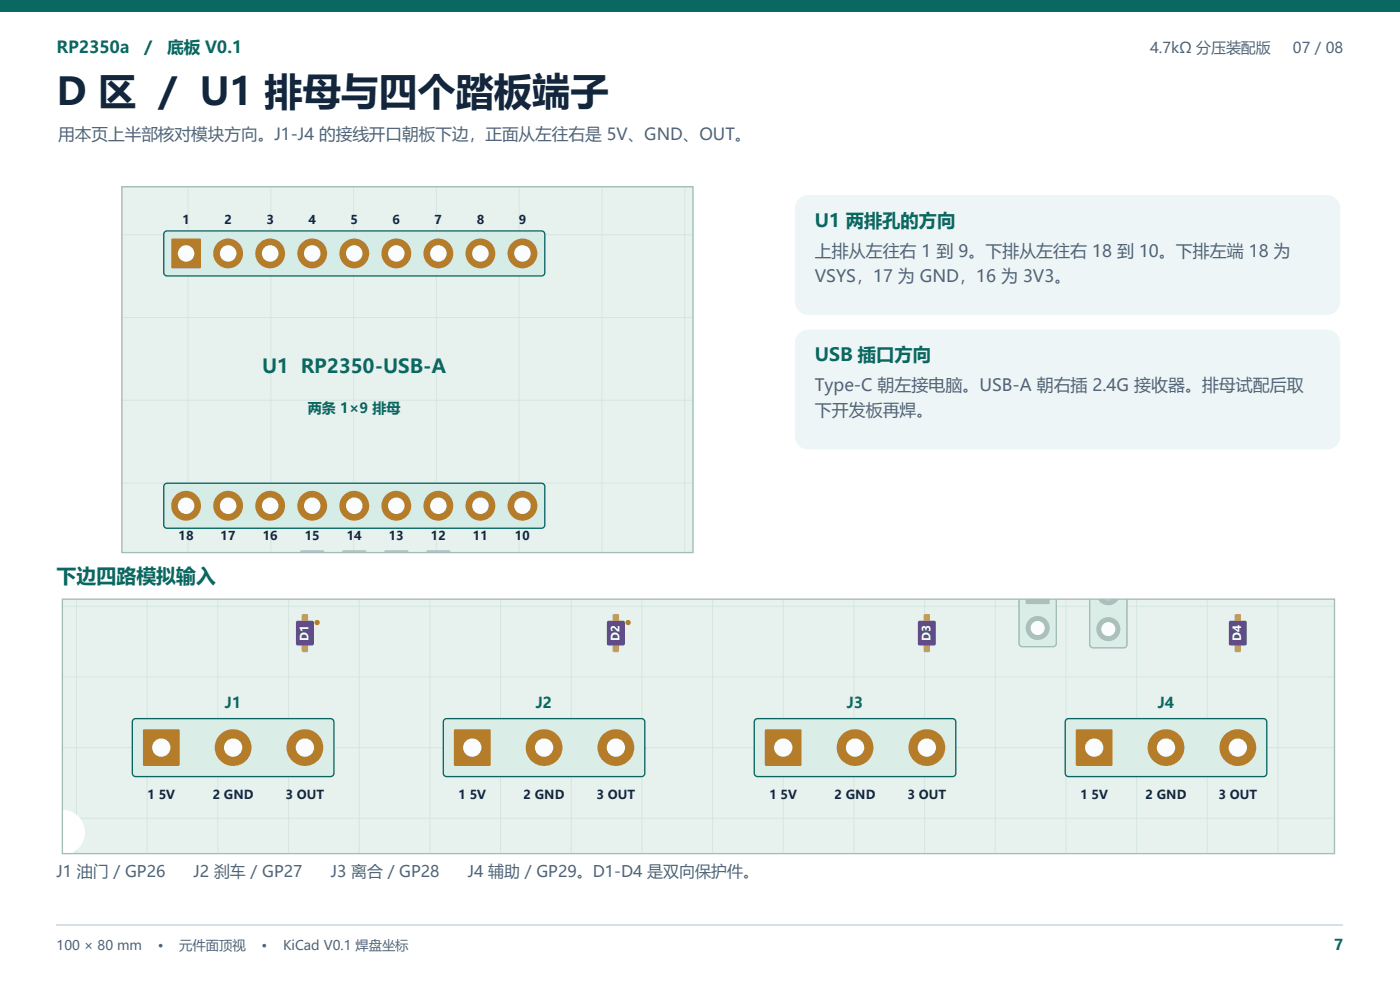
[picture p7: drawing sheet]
<svg xmlns="http://www.w3.org/2000/svg" width="297mm" height="210mm" viewBox="0 0 297 210" stroke-linecap="round" stroke-linejoin="round" font-family="sans-serif">
<path d="M0 0h297v2.5h-297z" fill-rule="evenodd" fill="#096861"/>
<path d="M12 196.1h273" fill="none" stroke="#d4dfe6" stroke-width=".25"/>
<path d="M25.8 39.6h121.3v77.7h-121.3z" fill-rule="evenodd" fill="#e7f1ed" stroke="#698d85" stroke-width=".28"/>
<path d="M39.9 39.6v77.7M57.5 39.6v77.7M75 39.6v77.7M92.6 39.6v77.7M110.1 39.6v77.7M127.7 39.6v77.7M145.3 39.6v77.7M25.8 49.8h121.3M25.8 67.4h121.3M25.8 84.9h121.3M25.8 102.5h121.3" fill="none" stroke="#d6e6e0" stroke-width=".21"/>
<g fill="#b4c5bf">
<path d="M90.5 116.8l.2-.1h4.6l.2 .1v.5h-5z" fill-rule="evenodd"/>
<path d="M81.6 116.8l.2-.1h4.5l.3 .1v.5h-5.1z" fill-rule="evenodd"/>
<path d="M72.7 116.8l.2-.1h4.5l.3 .1v.5h-5.1z" fill-rule="evenodd"/>
<path d="M63.7 116.8l.3-.1h4.5l.2 .1 .1 .5h-5.1z" fill-rule="evenodd"/>
</g>
<g fill="#d6ece6" stroke="#0a645f" stroke-width=".28">
<path d="M34.9 49.2l.5-.2h79.5a.71 .71 0 0 1 .7 .7v8.1a.71 .71 0 0 1-.7 .7h-79.5a.71 .71 0 0 1-.7-.7v-8.1z" fill-rule="evenodd"/>
<path d="M34.9 102.7l.5-.2h79.5a.71 .71 0 0 1 .7 .7v8.2a.71 .71 0 0 1-.7 .7h-79.5a.71 .71 0 0 1-.7-.7v-8.2z" fill-rule="evenodd"/>
</g>
<path d="M36.4 50.7l.2-.1h5.9l.1 .3v5.9l-.2 .1h-5.9l-.2-.3z" fill-rule="evenodd" fill="#b57c2a"/>
<circle cx="39.5" cy="53.8" r="1.76" fill="#fafcfd"/>
<circle cx="48.4" cy="53.8" r="3.2" fill="#b57c2a"/>
<circle cx="48.4" cy="53.8" r="1.76" fill="#fafcfd"/>
<circle cx="57.3" cy="53.8" r="3.2" fill="#b57c2a"/>
<circle cx="57.3" cy="53.8" r="1.76" fill="#fafcfd"/>
<circle cx="66.2" cy="53.8" r="3.2" fill="#b57c2a"/>
<circle cx="66.2" cy="53.8" r="1.76" fill="#fafcfd"/>
<circle cx="75.2" cy="53.8" r="3.2" fill="#b57c2a"/>
<circle cx="75.2" cy="53.8" r="1.76" fill="#fafcfd"/>
<circle cx="84.1" cy="53.8" r="3.2" fill="#b57c2a"/>
<circle cx="84.1" cy="53.8" r="1.76" fill="#fafcfd"/>
<circle cx="93" cy="53.8" r="3.2" fill="#b57c2a"/>
<circle cx="93" cy="53.8" r="1.76" fill="#fafcfd"/>
<circle cx="101.9" cy="53.8" r="3.2" fill="#b57c2a"/>
<circle cx="101.9" cy="53.8" r="1.76" fill="#fafcfd"/>
<circle cx="110.8" cy="53.8" r="3.2" fill="#b57c2a"/>
<circle cx="110.8" cy="53.8" r="1.76" fill="#fafcfd"/>
<circle cx="110.8" cy="107.3" r="3.2" fill="#b57c2a"/>
<circle cx="110.8" cy="107.3" r="1.76" fill="#fafcfd"/>
<circle cx="101.9" cy="107.3" r="3.2" fill="#b57c2a"/>
<circle cx="101.9" cy="107.3" r="1.76" fill="#fafcfd"/>
<circle cx="93" cy="107.3" r="3.2" fill="#b57c2a"/>
<circle cx="93" cy="107.3" r="1.76" fill="#fafcfd"/>
<circle cx="84.1" cy="107.3" r="3.2" fill="#b57c2a"/>
<circle cx="84.1" cy="107.3" r="1.76" fill="#fafcfd"/>
<circle cx="75.2" cy="107.3" r="3.2" fill="#b57c2a"/>
<circle cx="75.2" cy="107.3" r="1.76" fill="#fafcfd"/>
<circle cx="66.2" cy="107.3" r="3.2" fill="#b57c2a"/>
<circle cx="66.2" cy="107.3" r="1.76" fill="#fafcfd"/>
<circle cx="57.3" cy="107.3" r="3.2" fill="#b57c2a"/>
<circle cx="57.3" cy="107.3" r="1.76" fill="#fafcfd"/>
<circle cx="48.4" cy="107.3" r="3.2" fill="#b57c2a"/>
<circle cx="48.4" cy="107.3" r="1.76" fill="#fafcfd"/>
<circle cx="39.5" cy="107.3" r="3.2" fill="#b57c2a"/>
<circle cx="39.5" cy="107.3" r="1.76" fill="#fafcfd"/>
<path d="M25.9 39.6h121.1v77.6h-121.1z" fill="none" stroke="#a3beb7" stroke-width=".28"/>
<g fill="#eef5f6">
<path d="M169.2 42.4a2.82 2.82 0 0 1 2.2-1h110.1a2.82 2.82 0 0 1 2.8 2.8v19.7a2.82 2.82 0 0 1-2.8 2.9h-110.1a2.82 2.82 0 0 1-2.8-2.9v-19.7l.1-.7z" fill-rule="evenodd"/>
<path d="M169.2 71a2.82 2.82 0 0 1 2.2-1.1h110.1a2.82 2.82 0 0 1 2.8 2.9v19.7a2.82 2.82 0 0 1-2.8 2.8h-110.1a2.82 2.82 0 0 1-2.8-2.8v-19.7l.1-.7z" fill-rule="evenodd"/>
</g>
<path d="M13.2 127h270v54.1h-270z" fill-rule="evenodd" fill="#e7f1ed" stroke="#698d85" stroke-width=".28"/>
<g fill="none" stroke="#d6e6e0" stroke-width=".21">
<path d="M13.2 128.6h270M16.2 127v54.1M31.2 127v54.1M46.2 127v54.1M61.2 127v54.1M76.2 127v54.1M91.2 127v54.1M106.2 127v54.1M121.2 127v54.1M136.2 127v54.1M151.2 127v54.1M166.2 127v54.1"/>
<path d="M181.2 127v54.1M196.1 127v54.1M211.1 127v54.1M226.1 127v54.1M241.1 127v54.1M256.1 127v54.1M271.1 127v54.1M13.2 143.6h270M13.2 158.6h270M13.2 173.6h270"/>
</g>
<path d="M13.2 171.8a4.8 4.8 0 0 1 4.8 3.9 4.8 4.8 0 0 1-3.1 5.4h-1.7z" fill-rule="evenodd" fill="#fff"/>
<path d="M28.3 152.6l.5-.2h41.3a.71 .71 0 0 1 .7 .7v10.9a.71 .71 0 0 1-.7 .7h-41.3a.71 .71 0 0 1-.7-.7v-10.9z" fill-rule="evenodd" fill="#daeee7" stroke="#0a645f" stroke-width=".28"/>
<path d="M30.5 154.7h7.3l.3 .1v7.4l-.1 .2-7.4 .1-.2-.2-.1-7.3z" fill-rule="evenodd" fill="#b57c2a"/>
<circle cx="34.2" cy="158.6" r="1.95" fill="#fafcfd"/>
<circle cx="49.5" cy="158.6" r="3.9" fill="#b57c2a"/>
<circle cx="49.5" cy="158.6" r="1.95" fill="#fafcfd"/>
<circle cx="64.7" cy="158.6" r="3.9" fill="#b57c2a"/>
<circle cx="64.7" cy="158.6" r="1.95" fill="#fafcfd"/>
<path d="M94.2 152.6l.5-.2h41.4a.71 .71 0 0 1 .7 .7v10.9a.71 .71 0 0 1-.7 .7h-41.4a.71 .71 0 0 1-.7-.7v-10.9z" fill-rule="evenodd" fill="#daeee7" stroke="#0a645f" stroke-width=".28"/>
<path d="M96.4 154.7h7.4l.2 .1 .1 7.4-.2 .2-7.3 .1-.3-.2v-7.3z" fill-rule="evenodd" fill="#b57c2a"/>
<circle cx="100.2" cy="158.6" r="1.95" fill="#fafcfd"/>
<circle cx="115.4" cy="158.6" r="3.9" fill="#b57c2a"/>
<circle cx="115.4" cy="158.6" r="1.95" fill="#fafcfd"/>
<circle cx="130.7" cy="158.6" r="3.9" fill="#b57c2a"/>
<circle cx="130.7" cy="158.6" r="1.95" fill="#fafcfd"/>
<path d="M160.2 152.6l.5-.2h41.4a.71 .71 0 0 1 .7 .7v10.9a.71 .71 0 0 1-.7 .7h-41.4a.71 .71 0 0 1-.7-.7v-10.9z" fill-rule="evenodd" fill="#daeee7" stroke="#0a645f" stroke-width=".28"/>
<path d="M162.4 154.7h7.4l.2 .1 .1 7.4-.2 .2-7.4 .1-.2-.2v-7.3z" fill-rule="evenodd" fill="#b57c2a"/>
<circle cx="166.2" cy="158.6" r="1.95" fill="#fafcfd"/>
<circle cx="181.4" cy="158.6" r="3.9" fill="#b57c2a"/>
<circle cx="181.4" cy="158.6" r="1.95" fill="#fafcfd"/>
<circle cx="196.6" cy="158.6" r="3.9" fill="#b57c2a"/>
<circle cx="196.6" cy="158.6" r="1.95" fill="#fafcfd"/>
<path d="M231.2 127h7.9v9.7a.71 .71 0 0 1-.7 .7h-6.5a.71 .71 0 0 1-.7-.7z" fill-rule="evenodd" fill="#daeee7" stroke="#a1b6b1" stroke-width=".28"/>
<path d="M232.6 127h5.1h-.3a2.63 2.63 0 0 1-4.6 0z" fill-rule="evenodd" fill="#adbeb8"/>
<path d="M233.6 127h3h-.6a1.5 1.5 0 0 1-1.8 0z" fill-rule="evenodd" fill="#fafcfd"/>
<circle cx="235.1" cy="133.5" r="2.55" fill="#adbeb8"/>
<circle cx="235.1" cy="133.5" r="1.5" fill="#fafcfd"/>
<g fill="#d5ad60">
<path d="M64 136.7l1.1-.2 .2 .2 .1 1.4-.2 .2h-.9l-.3-.1z" fill-rule="evenodd"/>
<path d="M64 130.4l1.1-.2 .2 .2 .1 1.4-.2 .2h-.9l-.3-.1z" fill-rule="evenodd"/>
</g>
<path d="M62.8 131.8l.3-.1h3.1l.3 .1 .1 4.8-.2 .3h-3.3l-.3-.2z" fill-rule="evenodd" fill="#5d468b"/>
<circle cx="67.3" cy="132.1" r=".54" fill="#aa4016"/>
<path d="M226.2 152.6l.5-.2h41.3a.71 .71 0 0 1 .7 .7v10.9a.71 .71 0 0 1-.7 .7h-41.3a.71 .71 0 0 1-.7-.7v-10.9z" fill-rule="evenodd" fill="#daeee7" stroke="#0a645f" stroke-width=".28"/>
<path d="M228.4 154.7h7.3l.3 .1v7.4l-.1 .2-7.4 .1-.2-.2-.1-7.3z" fill-rule="evenodd" fill="#b57c2a"/>
<circle cx="232.1" cy="158.6" r="1.95" fill="#fafcfd"/>
<circle cx="247.4" cy="158.6" r="3.9" fill="#b57c2a"/>
<circle cx="247.4" cy="158.6" r="1.95" fill="#fafcfd"/>
<circle cx="262.6" cy="158.6" r="3.9" fill="#b57c2a"/>
<circle cx="262.6" cy="158.6" r="1.95" fill="#fafcfd"/>
<g fill="#d5ad60">
<path d="M130.1 136.6l.9-.1 .3 .2v1.4l-.1 .2h-.9l-.3-.1v-1.4z" fill-rule="evenodd"/>
<path d="M130.1 130.3l.9-.1 .3 .2v1.4l-.1 .2h-.9l-.3-.1v-1.4z" fill-rule="evenodd"/>
</g>
<path d="M128.8 131.8l.3-.1h3.1l.3 .1 .1 4.8-.2 .3h-3.3l-.3-.2z" fill-rule="evenodd" fill="#5d468b"/>
<circle cx="133.2" cy="132.1" r=".54" fill="#aa4016"/>
<path d="M216.2 127h7.9v9.5a.71 .71 0 0 1-.7 .7h-6.5a.71 .71 0 0 1-.7-.7z" fill-rule="evenodd" fill="#daeee7" stroke="#a1b6b1" stroke-width=".28"/>
<path d="M217.6 127h5.1v.9l-.3 .2h-4.5l-.3-.2z" fill-rule="evenodd" fill="#adbeb8"/>
<path d="M218.6 127h3z" fill-rule="evenodd" fill="#fafcfd"/>
<circle cx="220.1" cy="133.2" r="2.55" fill="#adbeb8"/>
<circle cx="220.1" cy="133.2" r="1.5" fill="#fafcfd"/>
<g fill="#d5ad60">
<path d="M262.1 136.6l.9-.1 .2 .2 .1 1.4-.2 .2h-.9l-.2-.1-.1-1.4z" fill-rule="evenodd"/>
<path d="M262.1 130.3l.9-.1 .2 .2 .1 1.4-.2 .2h-.9l-.2-.1-.1-1.4z" fill-rule="evenodd"/>
</g>
<path d="M260.7 131.8l.3-.1h3.1l.3 .1 .1 4.8-.2 .3h-3.3l-.3-.2z" fill-rule="evenodd" fill="#5d468b"/>
<g fill="#d5ad60">
<path d="M196.1 136.6l.9-.1 .3 .2v1.4l-.1 .2h-1l-.2-.1-.1-1.4z" fill-rule="evenodd"/>
<path d="M196.1 130.3l.9-.1 .3 .2v1.4l-.1 .2h-1l-.2-.1-.1-1.4z" fill-rule="evenodd"/>
</g>
<path d="M194.8 131.8l.3-.1h3.1l.3 .1v4.8l-.1 .3h-3.3l-.3-.2z" fill-rule="evenodd" fill="#5d468b"/>
<path d="M13.2 127.1h269.9v54h-269.9z" fill="none" stroke="#a3beb7" stroke-width=".28"/>
<text font-size="8.1" fill="#14263b" x="12" y="22.2">D 区 / U1 排母与四个踏板端子</text>
<text font-size="4.2" fill="#096861" x="12" y="123.6">下边四路模拟输入</text>
<text font-size="4.1" fill="#096861" x="55.6" y="79.1">U1 RP2350-USB-A</text>
<g font-size="3.9" fill="#096861">
<text x="172.9" y="48.1">U1 两排孔的方向</text>
<text x="172.9" y="76.6">USB 插口方向</text>
</g>
<g font-size="3.6" fill="#50637a">
<text x="172.9" y="54.4">上排从左往右 1 到 9。下排从左往右 18 到 10。下排左端 18 为</text>
<text x="172.9" y="59.7">VSYS，17 为 GND，16 为 3V3。</text>
<text x="172.9" y="83">Type-C 朝左接电脑。USB-A 朝右插 2.4G 接收器。排母试配后取</text>
<text x="172.9" y="88.3">下开发板再焊。</text>
</g>
<g font-size="3.5" fill="#096861">
<text x="12" y="11.3">RP2350a</text>
<text x="30.6" y="11.3">/</text>
<text x="35.5" y="11.3">底板 V0.1</text>
</g>
<text font-size="3.5" fill="#50637a" x="12.3" y="29.6">用本页上半部核对模块方向。J1-J4 的接线开口朝板下边，正面从左往右是 5V、GND、OUT。</text>
<g font-size="3.4" fill="#50637a">
<text x="12" y="186">J1 油门 / GP26</text>
<text x="41.1" y="186">J2 刹车 / GP27</text>
<text x="70.2" y="186">J3 离合 / GP28</text>
<text x="99.3" y="186">J4 辅助 / GP29。D1-D4 是双向保护件。</text>
</g>
<g font-size="3.2" fill="#50637a">
<text x="244" y="11.3">4.7kΩ 分压装配版</text>
<text x="274.3" y="11.3">07 / 08</text>
</g>
<g font-size="3.2" fill="#096861">
<text x="47.7" y="150.2">J1</text>
<text x="113.7" y="150.2">J2</text>
<text x="179.7" y="150.2">J3</text>
<text x="245.6" y="150.2">J4</text>
<text x="283" y="201.5">7</text>
</g>
<text font-size="3" fill="#096861" x="65.3" y="87.5">两条 1×9 排母</text>
<g font-size="2.8" fill="#50637a">
<text x="12" y="201.5">100 × 80 mm</text>
<text x="33.5" y="201.5">•</text>
<text x="38" y="201.5">元件面顶视</text>
<text x="55.5" y="201.5">•</text>
<text x="60.1" y="201.5">KiCad V0.1 焊盘坐标</text>
</g>
<g font-size="2.6" fill="#14263b">
<text x="38.7" y="47.4">1</text>
<text x="47.6" y="47.4">2</text>
<text x="56.5" y="47.4">3</text>
<text x="65.4" y="47.4">4</text>
<text x="74.4" y="47.4">5</text>
<text x="83.3" y="47.4">6</text>
<text x="92.2" y="47.4">7</text>
<text x="101.1" y="47.4">8</text>
<text x="110" y="47.4">9</text>
<text x="37.9" y="114.5">18</text>
<text x="46.8" y="114.5">17</text>
<text x="55.7" y="114.5">16</text>
<text x="64.6" y="114.5">15</text>
<text x="73.6" y="114.5">14</text>
<text x="82.5" y="114.5">13</text>
<text x="91.4" y="114.5">12</text>
<text x="100.3" y="114.5">11</text>
<text x="109.2" y="114.5">10</text>
<text x="31.3" y="169.5">1 5V</text>
<text x="45.1" y="169.5">2 GND</text>
<text x="60.6" y="169.5">3 OUT</text>
<text x="97.3" y="169.5">1 5V</text>
<text x="111.1" y="169.5">2 GND</text>
<text x="126.6" y="169.5">3 OUT</text>
<text x="163.2" y="169.5">1 5V</text>
<text x="177.1" y="169.5">2 GND</text>
<text x="192.5" y="169.5">3 OUT</text>
<text x="229.2" y="169.5">1 5V</text>
<text x="243" y="169.5">2 GND</text>
<text x="258.5" y="169.5">3 OUT</text>
</g>
<g font-size="2.5" fill="#50637a">
<text x="34.6" y="39.3">H1</text>
<text x="11.5" y="185.6">H3</text>
</g>
<g font-size="2.4" fill="#fff">
<text x="65.4" y="136" transform="rotate(-90 65.4 136)">D1</text>
<text x="131.4" y="136" transform="rotate(-90 131.4 136)">D2</text>
<text x="197.4" y="136" transform="rotate(-90 197.4 136)">D3</text>
<text x="263.3" y="136" transform="rotate(-90 263.3 136)">D4</text>
</g>
</svg>
